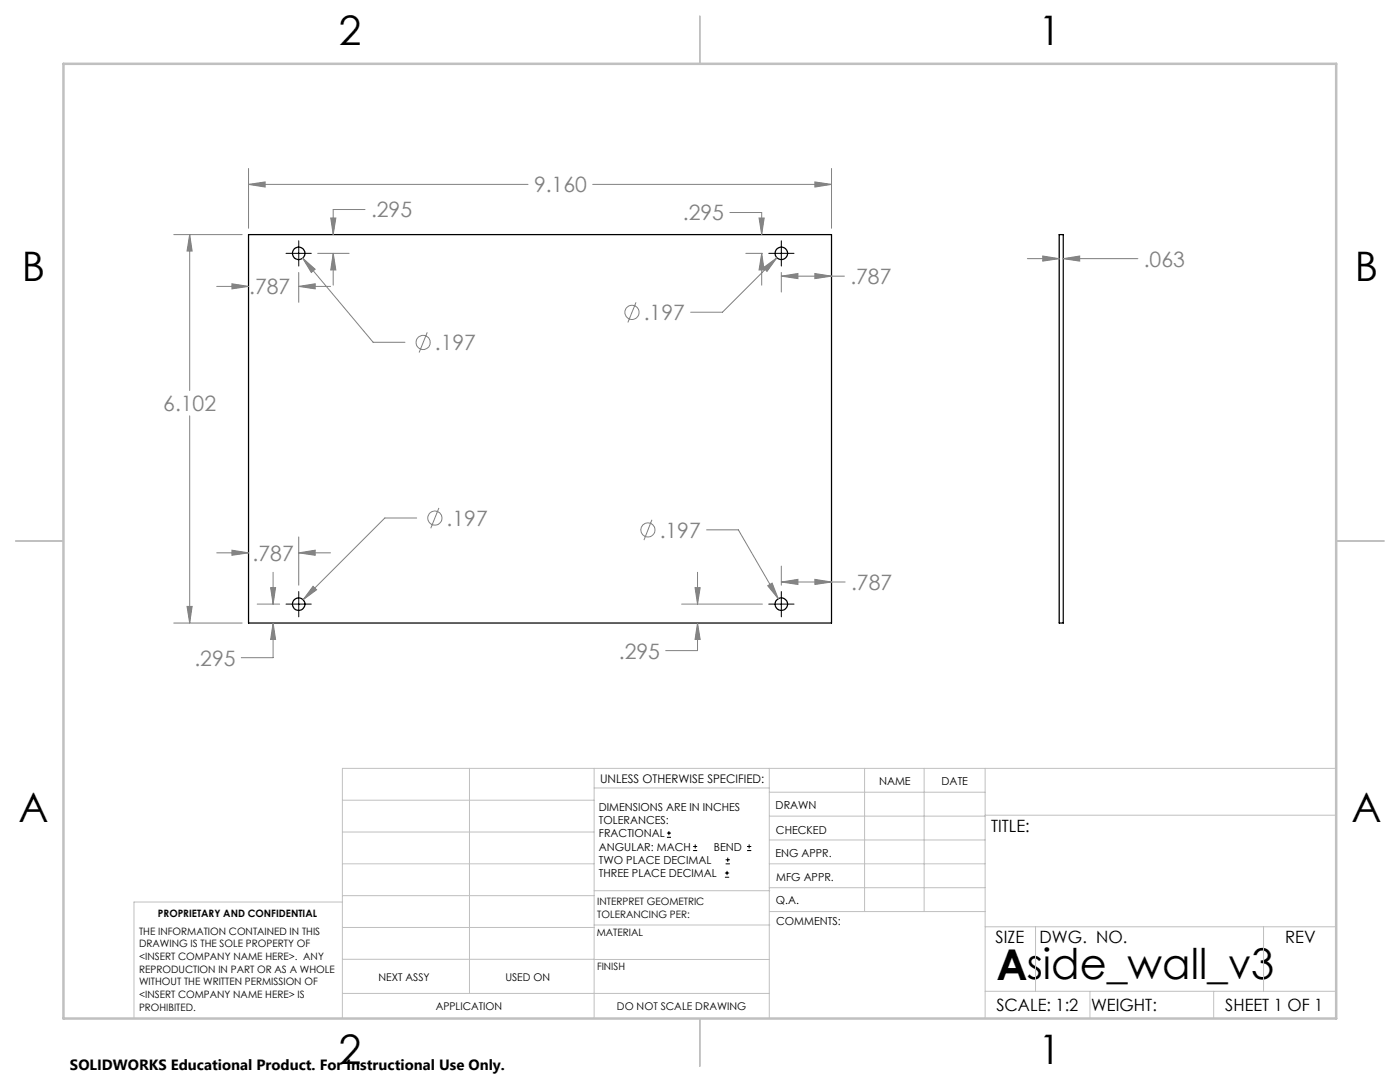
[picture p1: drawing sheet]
<svg xmlns="http://www.w3.org/2000/svg" width="279mm" height="216mm" viewBox="0 0 279 216" stroke-linecap="round" stroke-linejoin="round" font-family="sans-serif">
<g fill="none" stroke="#000" stroke-width=".25">
<path d="M49.6 46.8h116.3v77.5h-116.3zM211.4 46.8h.8v77.5h-.8z"/>
<circle cx="59.6" cy="50.6" r="1.25"/>
<circle cx="155.9" cy="50.6" r="1.25"/>
<circle cx="59.6" cy="120.6" r="1.25"/>
<circle cx="155.9" cy="120.6" r="1.25"/>
</g>
<g fill="none" stroke="#808080" stroke-width=".2">
<path d="M49.6 36.8l3.3-.5v1zM49.6 33.6v11.9M49.6 36.8h55.8M118.3 36.8h47.6M162.6 36.3l3.3 .5-3.3 .5zM165.9 33.6v11.9M34.7 46.8h13.6M37.9 46.8l.4 3.3h-1zM37.9 46.8v31.1M43.3 57.2h6.3M46.3 56.6l3.3 .5-3.3 .5zM59.6 57.1l3.3-.5v1z"/>
<path d="M59.6 54.4v5.9M59.6 57.2h6.4M60.4 51.5l2.5 2.2-.8 .7zM60.4 51.5l14.1 16.8h6.3M63.4 50.6h6.3M66 43.5h1l-.5 3.3zM66.5 50.6l.5 3.3h-1zM66.5 50.6v6.3M72.8 41.8h-6.3v5M145.7 42.4h6.3v4.4M148.8 50.6h3.4M151.5 43.5h1l-.5 3.3z"/>
<path d="M152 50.6l.5 3.3h-1zM152 50.6v6.3M152.4 53.4l2.6-2-1.9 2.8zM155 51.4l-10.8 10.9h-6.4M155.9 55.1l3.3-.5v1zM155.9 54.4v3.9M155.9 55.1h12.6M162.6 54.6l3.3 .5-3.3 .5zM205 51.6h6.4M208.1 51.1l3.3 .5-3.3 .5zM212.2 51.6l3.3-.5v1zM212.2 51.6h14.9"/>
<path d="M85.3 66.3l-1.7 4M126.9 60.3l-1.6 4M37.9 83v41.3M43.3 110.3h6.3M46.3 109.8l3.3 .5-3.3 .5zM54 117.3h1l-.5 3.2zM54.5 114.2v6.3M59.6 110.3l3.3-.5v1zM59.6 107.1v9.7M59.6 110.3h6.4M62.5 117l.7 .7-2.7 2zM83.1 103.4h-6.3l-16.3 16.3"/>
<path d="M87.6 101.4l-1.6 4M130.1 103.7l-1.6 4.1M138.7 117.3h1l-.5 3.2zM139.2 114.2v6.3M141 105.7h6.4l7.9 13.8M153.2 116.9l.9-.6 1.2 3.2zM155.9 116.1l3.3-.5v1zM155.9 113v3.8M155.9 116.1h12.8M162.6 115.6l3.3 .5-3.3 .5zM34.7 124.3h13.6M37.3 121h1l-.4 3.3z"/>
<path d="M51.3 120.5h4.5M54.5 124.3l.5 3.3h-1zM54.5 124.3v6.9h-6.3M136 120.5h16.2M139.2 124.3l.5 3.3h-1zM139.2 124.3v5.5h-6.3"/>
<circle cx="84.5" cy="68.3" r="1.41"/>
<circle cx="126.1" cy="62.3" r="1.42"/>
<circle cx="86.8" cy="103.4" r="1.41"/>
<circle cx="129.3" cy="105.7" r="1.4"/>
</g>
<g fill="none" stroke="#000" stroke-width=".2">
<path d="M57.1 50.6h5M59.6 48v5.1M153.4 50.6h5.1M155.9 48v5.1M59.6 118v5.1M155.9 118v5.1M57.1 120.5h5M153.4 120.5h5.1M133.1 167.1h.8M133.1 166.2h.8M133.5 165.8v.9M138.3 169.7h.8"/>
<path d="M138.3 168.9h.8M138.7 168.5v.8M144.7 175h.8M144.7 174.2h.8M144.8 172.4h.9M144.8 171.6h.9M145.1 173.8v.8M145.2 171.1v.9M149.1 169.7h.8M149.1 168.9h.8M149.5 168.5v.8"/>
</g>
<g fill="none" stroke="#c0c0c0" stroke-width=".2">
<path d="M68.3 159.7h50.3M93.7 153.3v44.9M118.6 153.3v49.9M118.6 157.2h34.9M153.5 153.3v49.9M153.5 158.1h43.1M172.5 153.3v28.6M184.4 153.3v28.6M196.6 153.3v49.9M266.7 153.3h-198.4v49.9M68.3 178.7h50.3M68.3 172.4h50.3"/>
<path d="M68.3 166h50.3M68.3 180h-41.6v23.2M118.6 177.7h35M153.5 167.6h43.1M153.5 162.8h43.1M153.5 172.4h43.1M153.5 177.1h43.1M196.6 162.7h70.1M68.3 198.2h85.2M68.3 191.4l85.2 .1M68.3 185.1h50.3M118.6 184.6h35"/>
<path d="M153.6 181.9h43M196.6 197.8h70.1M196.6 184.9h70.1M206.7 184.9v12.9M217.5 197.8v5.4M242.2 197.8v5.4M252.2 184.9v12.9"/>
</g>
<path d="M139.7 3.2v9.5M3.1 107.9h9.6M266.7 107.9h9.5M139.7 203.2v9.6" fill="none" stroke="#c0c0c0" stroke-width=".25"/>
<path d="M12.7 12.7h254v190.5h-254z" fill="none" stroke="#c0c0c0" stroke-width=".5"/>
<path d="M49.6 36.8l3.3-.5v1zM162.6 36.3l3.3 .5-3.3 .5zM37.9 46.8l.4 3.3h-1zM37.3 121h1l-.4 3.3zM62.5 117l-2 2.7 2.7-2zM153.2 116.9l2.1 2.6-1.2-3.2zM152.4 53.4l.7 .8 1.9-2.8zM60.4 51.5l1.7 2.9 .8-.7zM138.7 117.3h1l-.5 3.2zM139.2 124.3l.5 3.3h-1zM155.9 116.1l3.3-.5v1zM162.6 115.6l3.3 .5-3.3 .5zM54 117.3h1l-.5 3.2zM54.5 124.3l.5 3.3h-1zM59.6 110.3l3.3-.5v1zM46.3 109.8l3.3 .5-3.3 .5zM66.5 50.6l.5 3.3h-1zM66 43.5h1l-.5 3.3zM59.6 57.1l3.3-.5v1zM46.3 56.6l3.3 .5-3.3 .5zM152 50.6l.5 3.3h-1zM151.5 43.5h1l-.5 3.3zM155.9 55.1l3.3-.5v1zM162.6 54.6l3.3 .5-3.3 .5zM208.1 51.1l3.3 .5-3.3 .5zM212.2 51.6l3.3-.5v1z" fill="#808080"/>
<text font-size="8.5" x="198.9" y="195.5">Aside_wall_v3</text>
<g font-size="8.1">
<text x="67.6" y="8.9">2</text>
<text x="207.3" y="8.9">1</text>
<text x="4.4" y="56.2">B</text>
<text x="270.4" y="56.2">B</text>
<text x="3.7" y="164.1">A</text>
<text x="269.7" y="164.1">A</text>
<text x="67.6" y="212.4">2</text>
<text x="207.3" y="212.4">1</text>
</g>
<g font-size="4.2" fill="#808080">
<text x="106.6" y="38.4">9.160</text>
<text x="74" y="43.4">.295</text>
<text x="136.3" y="44">.295</text>
<text x="228.3" y="53.2">.063</text>
<text x="49.7" y="58.7">.787</text>
<text x="169.7" y="56.7">.787</text>
<text x="128.5" y="63.9">.197</text>
<text x="86.8" y="69.9">.197</text>
<text x="32.6" y="82">6.102</text>
<text x="89.1" y="104.9">.197</text>
<text x="131.7" y="107.3">.197</text>
<text x="50.4" y="111.9">.787</text>
<text x="169.9" y="117.7">.787</text>
<text x="123.5" y="131.4">.295</text>
<text x="38.8" y="132.8">.295</text>
</g>
<g font-size="3.4">
<text x="197.8" y="166">TITLE:</text>
<text x="198.7" y="188.1">SIZE</text>
<text x="207.5" y="188.1">DWG. NO.</text>
<text x="256.5" y="188.2">REV</text>
<text x="198.8" y="201.7">SCALE: 1:2</text>
<text x="217.7" y="201.8">WEIGHT:</text>
<text x="244.5" y="201.7">SHEET 1 OF 1</text>
</g>
<text font-size="3" x="14" y="213.5">SOLIDWORKS Educational Product. For Instructional Use Only.</text>
<text font-size="2.4" x="119.8" y="156.2">UNLESS OTHERWISE SPECIFIED:</text>
<g font-size="2.2">
<text x="119.5" y="161.8">DIMENSIONS ARE IN INCHES</text>
<text x="154.8" y="161.4">DRAWN</text>
<text x="175.4" y="156.6">NAME</text>
<text x="187.9" y="156.7">DATE</text>
<text x="119.5" y="164.4">TOLERANCES:</text>
<text x="119.5" y="167.1">FRACTIONAL</text>
<text x="154.9" y="166.3">CHECKED</text>
<text x="119.5" y="169.7">ANGULAR: MACH</text>
<text x="119.5" y="172.4">TWO PLACE DECIMAL</text>
<text x="142.5" y="169.7">BEND</text>
<text x="154.8" y="171">ENG APPR.</text>
<text x="119.5" y="175">THREE PLACE DECIMAL</text>
<text x="154.9" y="175.7">MFG APPR.</text>
<text x="154.9" y="180.4">Q.A.</text>
<text x="154.9" y="184.6">COMMENTS:</text>
</g>
<g font-size="2.1">
<text x="75.5" y="195.7">NEXT ASSY</text>
<text x="100.9" y="195.7">USED ON</text>
<text x="86.9" y="201.5">APPLICATION</text>
<text x="123.1" y="201.6">DO NOT SCALE DRAWING</text>
</g>
<g font-size="2">
<text x="31.5" y="182.9">PROPRIETARY AND CONFIDENTIAL</text>
<text x="119.2" y="180.6">INTERPRET GEOMETRIC</text>
<text x="119.2" y="183.1">TOLERANCING PER:</text>
<text x="27.8" y="186.5">THE INFORMATION CONTAINED IN THIS</text>
<text x="27.8" y="189">DRAWING IS THE SOLE PROPERTY OF</text>
<text x="27.8" y="191.6">&lt;INSERT COMPANY NAME HERE&gt;. ANY</text>
<text x="119.1" y="186.7">MATERIAL</text>
<text x="27.8" y="194.1">REPRODUCTION IN PART OR AS A WHOLE</text>
<text x="27.8" y="196.6">WITHOUT THE WRITTEN PERMISSION OF</text>
<text x="119.1" y="193.5">FINISH</text>
<text x="27.8" y="199.1">&lt;INSERT COMPANY NAME HERE&gt; IS</text>
<text x="27.8" y="201.7">PROHIBITED.</text>
</g>
</svg>
